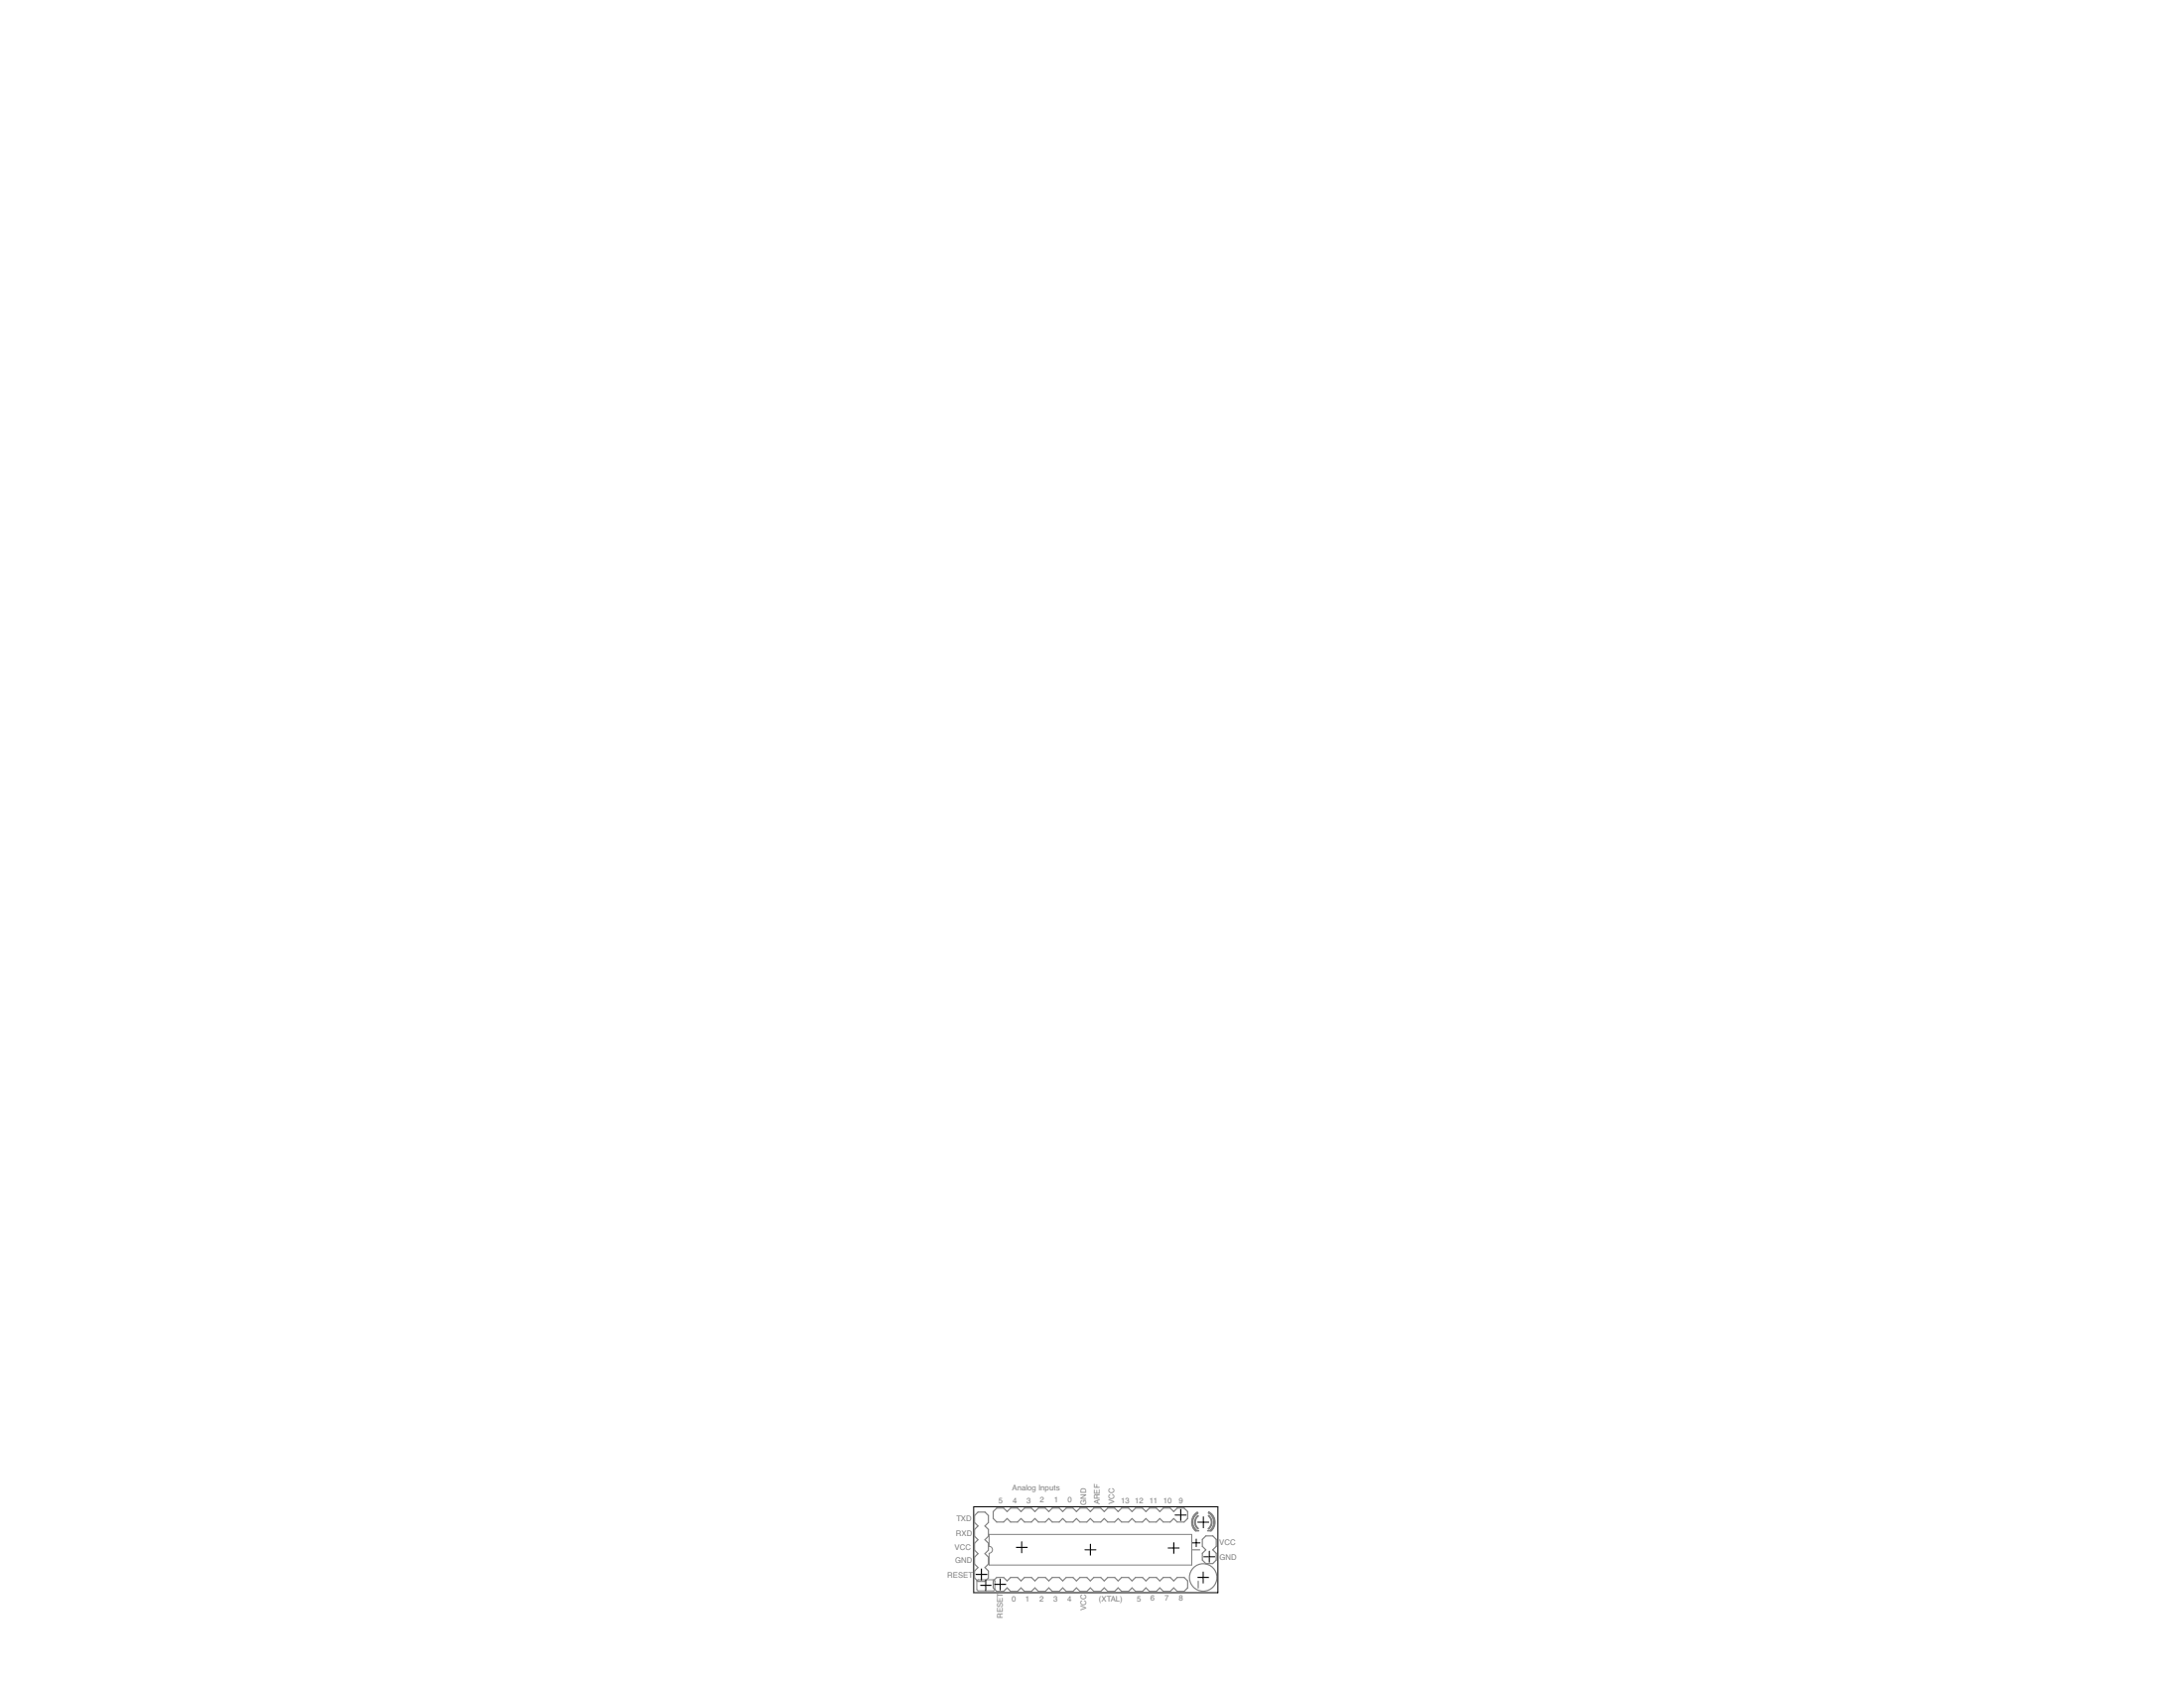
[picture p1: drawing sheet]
<svg xmlns="http://www.w3.org/2000/svg" width="279mm" height="216mm" viewBox="0 0 279 216" stroke-linecap="round" stroke-linejoin="round" font-family="sans-serif">
<g fill="#000" stroke="#000" stroke-width=".13">
<path d="M124.6 192.7v11zM130 197.9h1.4zM130.7 197.2v1.4zM138.8 198.2h1.4zM139.5 197.5v1.4zM149.4 198h1.5zM150.2 197.3v1.4zM150.3 193.8h1.4zM151 193.1v1.4zM152.5 197.3h1zM153 196.8v1zM153.2 194.7h1.4z"/>
<path d="M153.9 194v1.4zM154 199.1h1.4zM154.7 198.4v1.4zM124.6 192.7h31.2zM124.6 203.7h31.2zM124.9 201.4h1.4zM125.4 202.8h1.4zM125.6 200.7v1.4zM126.1 202.1v1.4zM127.2 202.6h1.5zM128 202v1.4zM153.2 201.8h1.4z"/>
<path d="M153.9 201.1v1.4zM155.8 192.7v11z"/>
</g>
<g fill="#808080" stroke="#808080" stroke-width=".13">
<path d="M126.5 198.7v1.5z"/>
<path d="M126.5 200.2h26z"/>
<path d="M126.5 196.3v1.5z"/>
<path d="M126.5 196.3h26z"/>
<path d="M152.5 196.3v3.9z"/>
<path d="M125.1 203.5h2z"/>
<path d="M125 202.2v1.1z"/>
<path d="M127.3 202.2v1.1z"/>
<path d="M125.1 202.1h2z"/>
<path d="M155 194.7h.1a1.04 1.04 0 0 1-.5 .9l-.1-.1a1.13 1.13 0 0 0 .5-.8z" fill-rule="evenodd"/>
<path d="M154.6 193.8l.4 .5 .1 .4h-.1a1.02 1.02 0 0 0-.4-.8z" fill-rule="evenodd"/>
<path d="M152.8 194.7h.1a1.02 1.02 0 0 0 .4 .8l-.1 .1-.2-.3z" fill-rule="evenodd"/>
<path d="M153.2 193.9v-.1l.1 .1a.94 .94 0 0 0-.4 .8h-.1l.1-.4z" fill-rule="evenodd"/>
<path d="M155.3 194.7h.1a1.4 1.4 0 0 1-.5 1.2l-.1-.2a1.35 1.35 0 0 0 .5-1z" fill-rule="evenodd"/>
<path d="M154.6 193.4a1.47 1.47 0 0 1 .8 1.3h-.1a1.33 1.33 0 0 0-.7-1.2z" fill-rule="evenodd"/>
<path d="M152.4 194.7h.2a1.33 1.33 0 0 0 .5 1l-.1 .2a1.36 1.36 0 0 1-.6-1.2z" fill-rule="evenodd"/>
<path d="M152.8 193.7l.4-.3 .1 .1a1.27 1.27 0 0 0-.7 1.2h-.2a1.43 1.43 0 0 1 .4-1z" fill-rule="evenodd"/>
</g>
<path d="M126.5 197.8a.44 .44 0 0 1 .5 .4 .44 .44 0 0 1-.5 .5M125 203.3l.1 .2M125.1 202.1l-.1 .1M127.1 202.1l.2 .1M127.3 203.3l-.2 .2" fill="none" stroke="#808080" stroke-width=".13"/>
<g fill="#808080" stroke="#808080" stroke-width=".15">
<path d="M139.9 194.7h.9z"/>
<path d="M139.5 194.2l.4 .5z"/>
<path d="M139.5 193.3l.4-.4z"/>
<path d="M143 194.2l-.4 .5z"/>
<path d="M141.7 194.7h.9z"/>
<path d="M141.3 194.2l.4 .5z"/>
<path d="M141.3 193.3l.4-.4z"/>
<path d="M141.7 192.9h.9z"/>
<path d="M142.6 192.9l.4 .4z"/>
<path d="M140.8 194.7l.5-.5z"/>
<path d="M140.8 192.9l.5 .4z"/>
<path d="M139.9 192.9h.9z"/>
<path d="M145.3 194.7h.9z"/>
<path d="M144.8 194.2l.5 .5z"/>
<path d="M144.8 193.3l.5-.4z"/>
<path d="M144.8 194.2l-.4 .5z"/>
<path d="M143.5 194.7h.9z"/>
<path d="M143 194.2l.5 .5z"/>
<path d="M143 193.3l.5-.4z"/>
<path d="M143.5 192.9h.9z"/>
<path d="M144.4 192.9l.4 .4z"/>
<path d="M148.4 194.2l-.5 .5z"/>
<path d="M147 194.7h.9z"/>
<path d="M146.6 194.2l.4 .5z"/>
<path d="M146.6 193.3l.4-.4z"/>
<path d="M147 192.9h.9z"/>
<path d="M147.9 192.9l.5 .4z"/>
<path d="M146.2 194.7l.4-.5z"/>
<path d="M146.2 192.9l.4 .4z"/>
<path d="M145.3 192.9h.9z"/>
<path d="M150.6 194.7h.9z"/>
<path d="M150.2 194.2l.4 .5z"/>
<path d="M150.2 193.3l.4-.4z"/>
<path d="M150.2 194.2l-.5 .5z"/>
<path d="M148.8 194.7h.9z"/>
<path d="M148.4 194.2l.4 .5z"/>
<path d="M148.4 193.3l.4-.4z"/>
<path d="M148.8 192.9h.9z"/>
<path d="M149.7 192.9l.5 .4z"/>
<path d="M151.9 193.3v.9z"/>
<path d="M151.5 194.7l.4-.5z"/>
<path d="M151.5 192.9l.4 .4z"/>
<path d="M150.6 192.9h.9z"/>
<path d="M127.5 194.7h.9z"/>
<path d="M127.1 194.2l.4 .5z"/>
<path d="M127.1 193.3l.4-.4z"/>
<path d="M130.6 194.2l-.4 .5z"/>
<path d="M129.3 194.7h.9z"/>
<path d="M128.8 194.2l.5 .5z"/>
<path d="M128.8 193.3l.5-.4z"/>
<path d="M129.3 192.9h.9z"/>
<path d="M130.2 192.9l.4 .4z"/>
<path d="M128.4 194.7l.4-.5z"/>
<path d="M128.4 192.9l.4 .4z"/>
<path d="M127.5 192.9h.9z"/>
<path d="M132.8 194.7h.9z"/>
<path d="M132.4 194.2l.4 .5z"/>
<path d="M132.4 193.3l.4-.4z"/>
<path d="M132.4 194.2l-.4 .5z"/>
<path d="M131.1 194.7h.9z"/>
<path d="M130.6 194.2l.5 .5z"/>
<path d="M131.1 192.9l-.5 .4z"/>
<path d="M131.1 192.9h.9z"/>
<path d="M132 192.9l.4 .4z"/>
<path d="M136 194.2l-.5 .5z"/>
<path d="M134.6 194.7h.9z"/>
<path d="M134.2 194.2l.4 .5z"/>
<path d="M134.2 193.3l.4-.4z"/>
<path d="M134.6 192.9h.9z"/>
<path d="M135.5 192.9l.5 .4z"/>
<path d="M133.7 194.7l.5-.5z"/>
<path d="M133.7 192.9l.5 .4z"/>
<path d="M132.8 192.9h.9z"/>
<path d="M138.2 194.7h.8z"/>
<path d="M137.7 194.2l.5 .5z"/>
<path d="M137.7 193.3l.5-.4z"/>
<path d="M137.7 194.2l-.4 .5z"/>
<path d="M136.4 194.7h.9z"/>
<path d="M136 194.2l.4 .5z"/>
<path d="M136 193.3l.4-.4z"/>
<path d="M136.4 192.9h.9z"/>
<path d="M137.3 192.9l.4 .4z"/>
<path d="M139.5 194.2l-.5 .5z"/>
<path d="M139 192.9l.5 .4z"/>
<path d="M138.2 192.9h.8z"/>
<path d="M127.1 193.3v.9z"/>
<path d="M138.2 201.8h.8z"/>
<path d="M139 201.8l.5 .4z"/>
<path d="M139.5 203.1l-.5 .4z"/>
<path d="M136 202.2l.4-.4z"/>
<path d="M136.4 201.8h.9z"/>
<path d="M137.3 201.8l.4 .4z"/>
<path d="M137.7 203.1l-.4 .4z"/>
<path d="M136.4 203.5h.9z"/>
<path d="M136 203.1l.4 .4z"/>
<path d="M137.7 202.2l.5-.4z"/>
<path d="M137.7 203.1l.5 .4z"/>
<path d="M138.2 203.5h.8z"/>
<path d="M132.8 201.8h.9z"/>
<path d="M133.7 201.8l.5 .4z"/>
<path d="M134.2 203.1l-.5 .4z"/>
<path d="M134.2 202.2l.4-.4z"/>
<path d="M134.6 201.8h.9z"/>
<path d="M135.5 201.8l.5 .4z"/>
<path d="M136 203.1l-.5 .4z"/>
<path d="M134.6 203.5h.9z"/>
<path d="M134.2 203.1l.4 .4z"/>
<path d="M130.6 202.2l.5-.4z"/>
<path d="M131.1 201.8h.9z"/>
<path d="M132 201.8l.4 .4z"/>
<path d="M132.4 203.1l-.4 .4z"/>
<path d="M131.1 203.5h.9z"/>
<path d="M130.6 203.1l.5 .4z"/>
<path d="M132.8 201.8l-.4 .4z"/>
<path d="M132.4 203.1l.4 .4z"/>
<path d="M132.8 203.5h.9z"/>
<path d="M127.5 201.8h.9z"/>
<path d="M128.4 201.8l.4 .4z"/>
<path d="M128.8 203.1l-.4 .4z"/>
<path d="M128.8 202.2l.5-.4z"/>
<path d="M129.3 201.8h.9z"/>
<path d="M130.2 201.8l.4 .4z"/>
<path d="M130.6 203.1l-.4 .4z"/>
<path d="M129.3 203.5h.9z"/>
<path d="M128.8 203.1l.5 .4z"/>
<path d="M127.1 202.2v.9z"/>
<path d="M127.1 202.2l.4-.4z"/>
<path d="M127.1 203.1l.4 .4z"/>
<path d="M127.5 203.5h.9z"/>
<path d="M150.6 201.8h.9z"/>
<path d="M151.5 201.8l.4 .4z"/>
<path d="M151.9 203.1l-.4 .4z"/>
<path d="M148.4 202.2l.4-.4z"/>
<path d="M148.8 201.8h.9z"/>
<path d="M149.7 201.8l.5 .4z"/>
<path d="M150.2 203.1l-.5 .4z"/>
<path d="M148.8 203.5h.9z"/>
<path d="M148.4 203.1l.4 .4z"/>
<path d="M150.6 201.8l-.4 .4z"/>
<path d="M150.2 203.1l.4 .4z"/>
<path d="M150.6 203.5h.9z"/>
<path d="M145.3 201.8h.9z"/>
<path d="M146.2 201.8l.4 .4z"/>
<path d="M146.6 203.1l-.4 .4z"/>
<path d="M146.6 202.2l.4-.4z"/>
<path d="M147 201.8h.9z"/>
<path d="M147.9 201.8l.5 .4z"/>
<path d="M148.4 203.1l-.5 .4z"/>
<path d="M147 203.5h.9z"/>
<path d="M146.6 203.1l.4 .4z"/>
<path d="M143 202.2l.5-.4z"/>
<path d="M143.5 201.8h.9z"/>
<path d="M144.4 201.8l.4 .4z"/>
<path d="M144.8 203.1l-.4 .4z"/>
<path d="M143.5 203.5h.9z"/>
<path d="M143 203.1l.5 .4z"/>
<path d="M145.3 201.8l-.5 .4z"/>
<path d="M144.8 203.1l.5 .4z"/>
<path d="M145.3 203.5h.9z"/>
<path d="M139.9 201.8h.9z"/>
<path d="M140.8 201.8l.5 .4z"/>
<path d="M141.3 203.1l-.5 .4z"/>
<path d="M141.3 202.2l.4-.4z"/>
<path d="M141.7 201.8h.9z"/>
<path d="M142.6 201.8l.4 .4z"/>
<path d="M143 203.1l-.4 .4z"/>
<path d="M141.7 203.5h.9z"/>
<path d="M141.3 203.1l.4 .4z"/>
<path d="M139.5 202.2l.4-.4z"/>
<path d="M139.5 203.1l.4 .4z"/>
<path d="M139.9 203.5h.9z"/>
<path d="M151.9 202.2v.9z"/>
<path d="M153.3 202.2v.9z"/>
<path d="M152.6 198.2h.9z"/>
<path d="M124.7 195.6v.9z"/>
<path d="M124.7 195.6l.4-.4z"/>
<path d="M126 195.2l.4 .4z"/>
<path d="M124.7 194.7l.4 .5z"/>
<path d="M124.7 193.8v.9z"/>
<path d="M124.7 193.8l.4-.4z"/>
<path d="M126 193.4l.4 .4z"/>
<path d="M126.4 193.8v.9z"/>
<path d="M126.4 194.7l-.4 .5z"/>
<path d="M124.7 198.3l.4 .4z"/>
<path d="M124.7 197.4v.9z"/>
<path d="M124.7 197.4l.4-.5z"/>
<path d="M126 196.9l.4 .5z"/>
<path d="M126.4 197.4v.9z"/>
<path d="M126 198.7l.4-.4z"/>
<path d="M124.7 196.5l.4 .4z"/>
<path d="M126 196.9l.4-.4z"/>
<path d="M126.4 195.6v.9z"/>
<path d="M124.7 200.9v.9z"/>
<path d="M124.7 200.9l.4-.4z"/>
<path d="M126 200.5l.4 .4z"/>
<path d="M124.7 200l.4 .5z"/>
<path d="M124.7 199.2v.8z"/>
<path d="M124.7 199.2l.4-.5z"/>
<path d="M126 198.7l.4 .5z"/>
<path d="M126.4 199.2v.8z"/>
<path d="M126.4 200l-.4 .5z"/>
<path d="M125.1 202.3h.9z"/>
<path d="M124.7 201.8l.4 .5z"/>
<path d="M126 202.3l.4-.5z"/>
<path d="M126.4 200.9v.9z"/>
<path d="M125.1 193.4h.9z"/>
<path d="M153.8 198.7v.8z"/>
<path d="M154.3 198.2l-.5 .5z"/>
<path d="M155.2 198.2l.4 .5z"/>
<path d="M153.8 197.8l.5 .4z"/>
<path d="M153.8 196.9v.9z"/>
<path d="M154.3 196.4l-.5 .5z"/>
<path d="M155.2 196.4l.4 .5z"/>
<path d="M155.6 196.9v.9z"/>
<path d="M155.6 197.8l-.4 .4z"/>
<path d="M154.3 200h.9z"/>
<path d="M153.8 199.5l.5 .5z"/>
<path d="M155.2 200l.4-.5z"/>
<path d="M155.6 198.7v.8z"/>
<path d="M154.3 196.4h.9z"/>
</g>
<g fill="#808080" stroke="#808080" stroke-width=".19">
<path d="M154.5 195.8h.4z"/>
<path d="M153 195.8h.4z"/>
</g>
<circle cx="153.9" cy="201.8" r="1.76" fill="none" stroke="#808080" stroke-width=".15"/>
<g font-size="1" fill="#808080">
<text x="129.5" y="190.6">Analog Inputs</text>
<text x="122.3" y="196.5">RXD</text>
<text x="122.3" y="194.6">TXD</text>
<text x="127.7" y="192.3">5</text>
<text x="129.6" y="192.3">4</text>
<text x="131.3" y="192.2">3</text>
<text x="133" y="192.2">2</text>
<text x="134.9" y="192.2">1</text>
<text x="136.6" y="192.2">0</text>
<text x="139" y="192.5" transform="rotate(-90 139 192.5)">GND</text>
<text x="140.7" y="192.5" transform="rotate(-90 140.7 192.5)">AREF</text>
<text x="142.6" y="192.4" transform="rotate(-90 142.6 192.4)">VCC</text>
<text x="143.4" y="192.3">13</text>
<text x="145.2" y="192.2">12</text>
<text x="147.1" y="192.2">11</text>
<text x="148.8" y="192.2">10</text>
<text x="150.8" y="192.3">9</text>
<text x="156" y="197.6">VCC</text>
<text x="121.2" y="201.8">RESET</text>
<text x="122.1" y="198.3">VCC</text>
<text x="122.2" y="199.9">GND</text>
<text x="156" y="199.5">GND</text>
<text x="128.3" y="207" transform="rotate(-90 128.3 207)">RESET</text>
<text x="129.4" y="204.8">0</text>
<text x="131.2" y="204.8">1</text>
<text x="133" y="204.8">2</text>
<text x="134.8" y="204.8">3</text>
<text x="136.5" y="204.8">4</text>
<text x="139" y="206" transform="rotate(-90 139 206)">VCC</text>
<text x="140.6" y="204.8">(XTAL)</text>
<text x="145.5" y="204.8">5</text>
<text x="147.2" y="204.8">6</text>
<text x="149" y="204.8">7</text>
<text x="150.8" y="204.7">8</text>
</g>
</svg>
